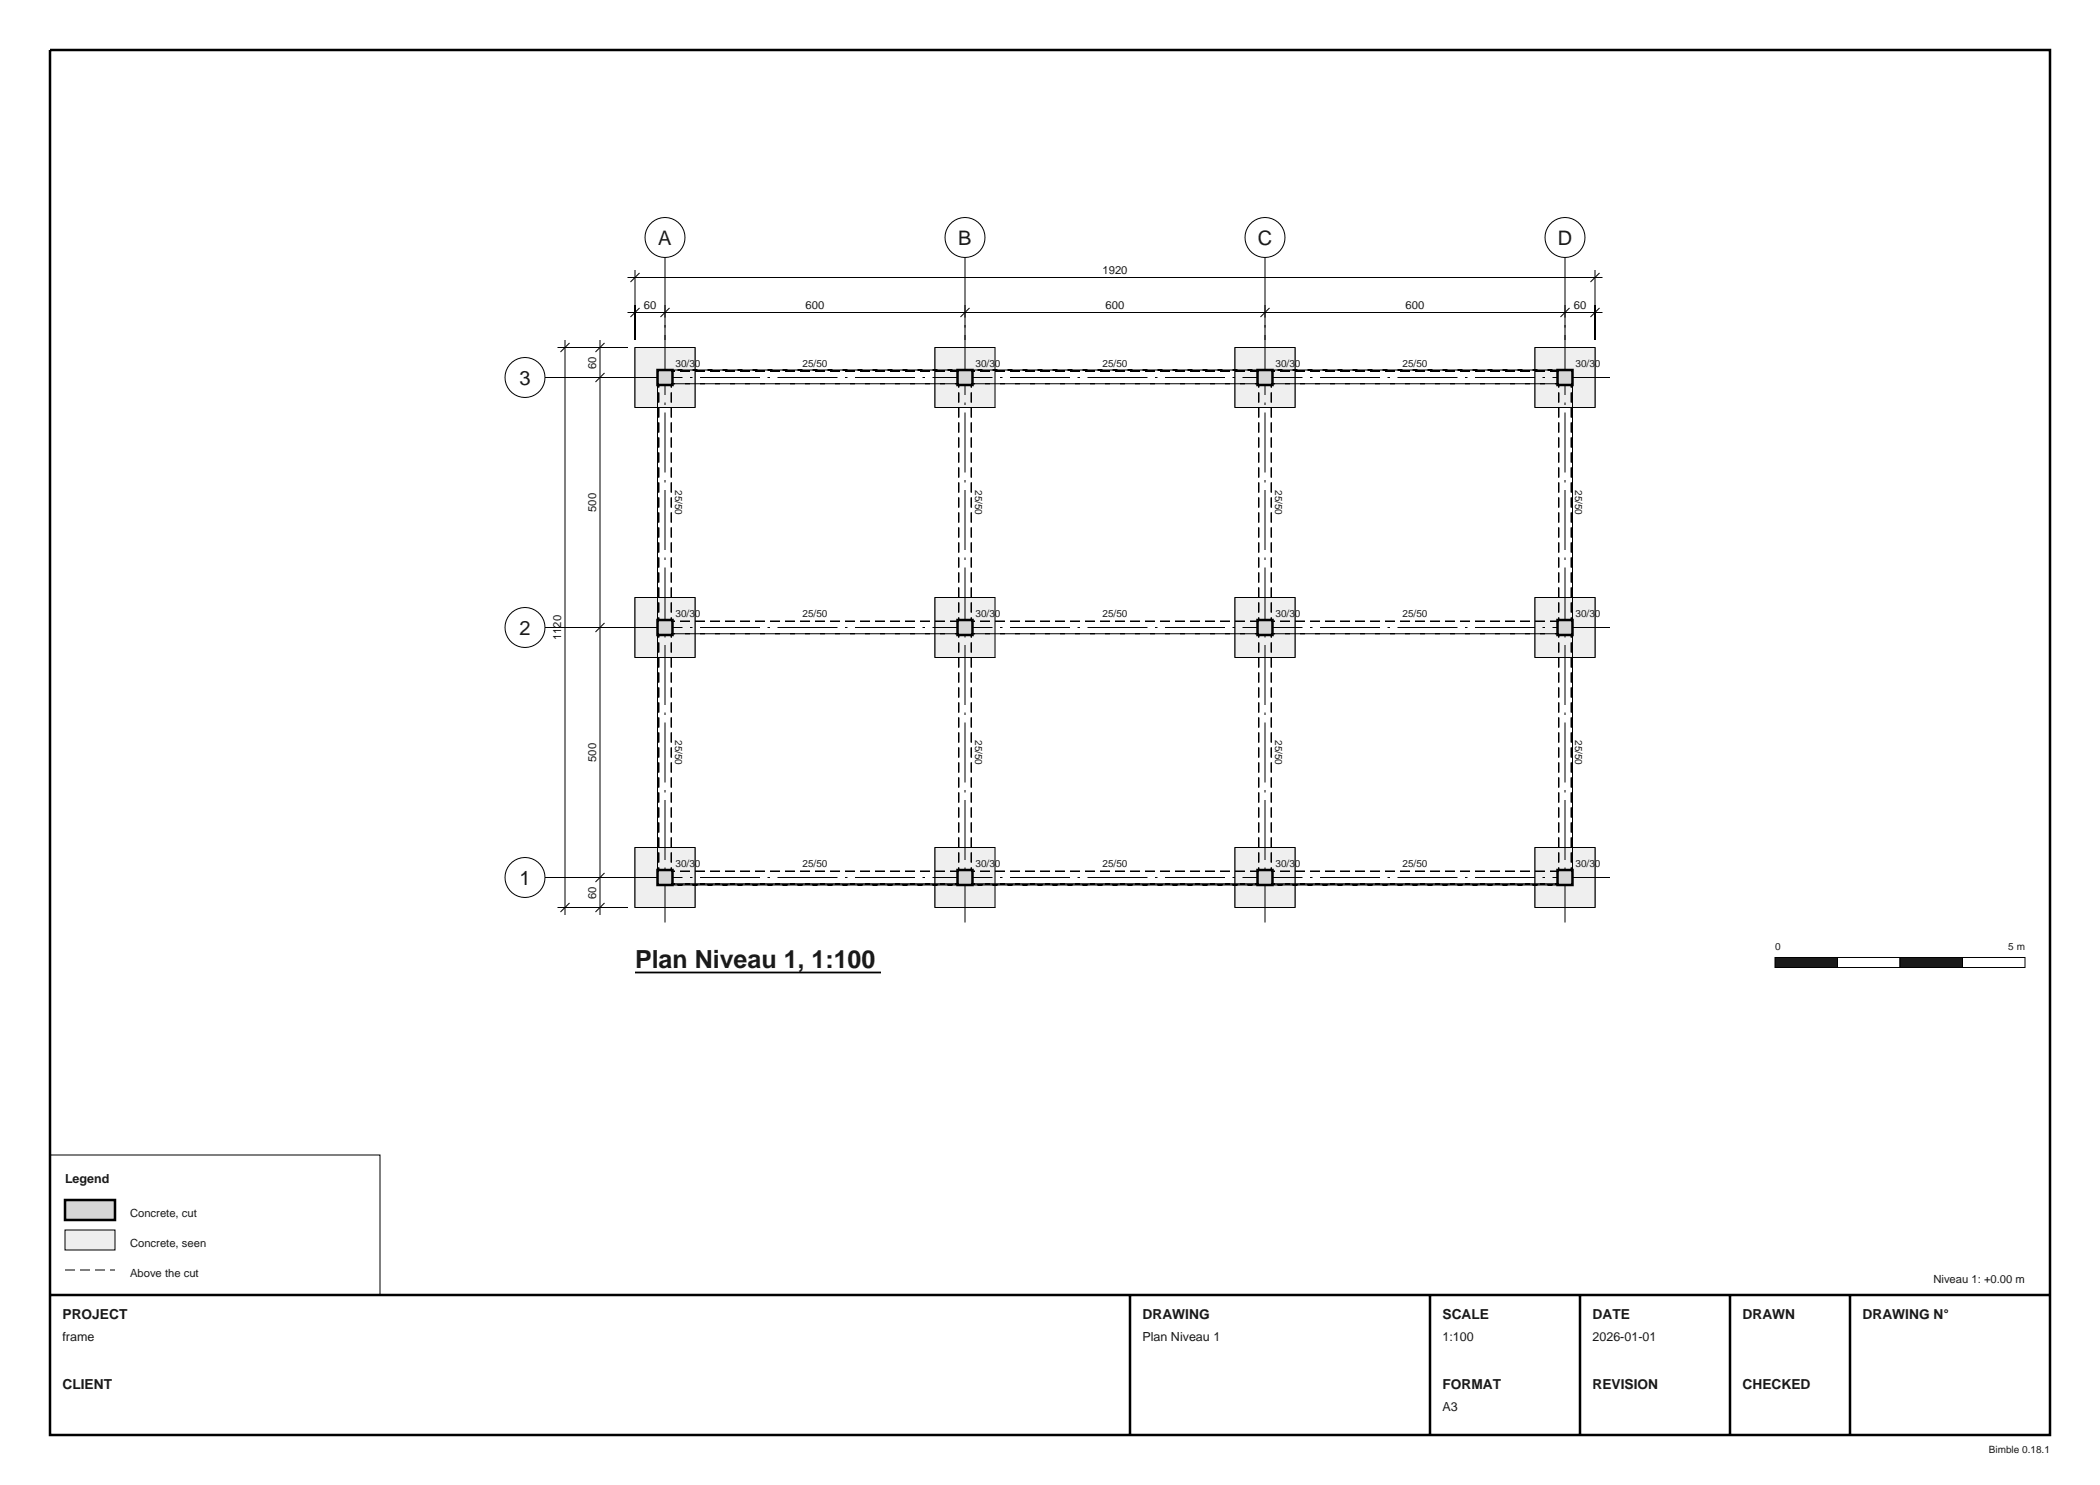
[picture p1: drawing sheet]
<svg xmlns="http://www.w3.org/2000/svg" width="420mm" height="297mm" viewBox="0 0 420 297" stroke-linecap="round" stroke-linejoin="round" font-family="sans-serif">
<path d="M307 69.5h12v12h-12z" fill="none" stroke="#000" stroke-width=".2"/>
<path d="M307 69.5h12v12h-12z" fill-rule="evenodd" fill="#efefed"/>
<path d="M247 69.5h12v12h-12zM307 69.5h12v12h-12z" fill="none" stroke="#000" stroke-width=".2"/>
<path d="M247 69.5h12v12h-12z" fill-rule="evenodd" fill="#efefed"/>
<path d="M247 69.5h12v12h-12zM247 119.5h12v12h-12z" fill="none" stroke="#000" stroke-width=".2"/>
<path d="M247 119.5h12v12h-12z" fill-rule="evenodd" fill="#efefed"/>
<path d="M127 69.5h12v12h-12zM247 119.5h12v12h-12z" fill="none" stroke="#000" stroke-width=".2"/>
<path d="M127 69.5h12v12h-12z" fill-rule="evenodd" fill="#efefed"/>
<path d="M127 69.5h12v12h-12zM307 169.5h12v12h-12z" fill="none" stroke="#000" stroke-width=".2"/>
<path d="M307 169.5h12v12h-12z" fill-rule="evenodd" fill="#efefed"/>
<path d="M127 119.5h12v12h-12zM307 169.5h12v12h-12z" fill="none" stroke="#000" stroke-width=".2"/>
<path d="M127 119.5h12v12h-12z" fill-rule="evenodd" fill="#efefed"/>
<path d="M127 119.5h12v12h-12zM187 169.5h12v12h-12z" fill="none" stroke="#000" stroke-width=".2"/>
<path d="M187 169.5h12v12h-12z" fill-rule="evenodd" fill="#efefed"/>
<path d="M187 69.5h12v12h-12zM187 169.5h12v12h-12z" fill="none" stroke="#000" stroke-width=".2"/>
<path d="M187 69.5h12v12h-12z" fill-rule="evenodd" fill="#efefed"/>
<path d="M187 69.5h12v12h-12zM187 119.5h12v12h-12z" fill="none" stroke="#000" stroke-width=".2"/>
<path d="M187 119.5h12v12h-12z" fill-rule="evenodd" fill="#efefed"/>
<path d="M187 119.5h12v12h-12zM307 119.5h12v12h-12z" fill="none" stroke="#000" stroke-width=".2"/>
<path d="M307 119.5h12v12h-12z" fill-rule="evenodd" fill="#efefed"/>
<path d="M307 119.5h12v12h-12zM247 169.5h12v12h-12z" fill="none" stroke="#000" stroke-width=".2"/>
<path d="M247 169.5h12v12h-12z" fill-rule="evenodd" fill="#efefed"/>
<path d="M127 169.5h12v12h-12zM247 169.5h12v12h-12z" fill="none" stroke="#000" stroke-width=".2"/>
<path d="M127 169.5h12v12h-12z" fill-rule="evenodd" fill="#efefed"/>
<path d="M127 169.5h12v12h-12z" fill="none" stroke="#000" stroke-width=".2"/>
<g fill="none" stroke="#000" stroke-width=".2" stroke-dasharray="2 1" stroke-linecap="butt">
<path d="M131.5 74h183M131.5 74v103M131.5 77h3M131.5 74v3M131.8 75.5h2.5M133 76.8h60M133 76.8v-2.5M133 74.3v2.5M133 74.3h60M134.3 75.5v50M134.3 75.5h-2.5M134.5 77v-3"/>
<path d="M134.5 74h-3M191.5 77h3M191.5 74v3M191.8 75.5h2.5M193 76.8h-60M193 76.8v-2.5M193 74.3v2.5M193 76.8h60M193 74.3h60M194.3 75.5v50M194.3 75.5h-2.5M194.5 77v-3"/>
<path d="M194.5 74h-3M251.5 77h3M251.5 74v3M251.8 75.5h2.5M253 76.8h60M253 76.8v-2.5M253 74.3v2.5M253 74.3h60M253 76.8h-60M254.3 75.5v50M254.3 75.5h-2.5M254.5 77v-3"/>
<path d="M254.5 74h-3M311.5 77h3M311.5 74v3M311.8 75.5h2.5M313 76.8h-60M313 76.8v-2.5M313 74.3v2.5M314.3 75.5v50M314.3 75.5h-2.5M314.5 77v-3M314.5 74h-3M314.5 74v103"/>
<path d="M314.5 74h-183M131.5 127h3M131.5 124v3M131.8 125.5h2.5M131.8 125.5v-50M133 126.8h60M133 126.8v-2.5M133 124.3v2.5M133 124.3h60M134.3 125.5v-50M134.3 125.5h-2.5M134.3 125.5v50"/>
<path d="M134.5 127v-3M134.5 124h-3M191.5 127h3M191.5 124v3M191.8 125.5h2.5M191.8 125.5v-50M193 126.8h-60M193 126.8v-2.5M193 124.3v2.5M193 126.8h60M193 124.3h60M194.3 125.5v50"/>
<path d="M194.3 125.5h-2.5M194.3 125.5v-50M194.5 127v-3M194.5 124h-3M251.5 127h3M251.5 124v3M251.8 125.5h2.5M251.8 125.5v-50M253 126.8h60M253 126.8v-2.5M253 124.3v2.5M253 124.3h60"/>
<path d="M253 126.8h-60M254.3 125.5v50M254.3 125.5h-2.5M254.3 125.5v-50M254.5 127v-3M254.5 124h-3M311.5 127h3M311.5 124v3M311.8 125.5h2.5M311.8 125.5v-50M313 126.8h-60M313 126.8v-2.5"/>
<path d="M313 124.3v2.5M314.3 125.5v-50M314.3 125.5h-2.5M314.3 125.5v50M314.5 127v-3M314.5 124h-3M131.5 177v-103M131.5 177h183M131.5 177h3M131.5 174v3M131.8 175.5h2.5M131.8 175.5v-50"/>
<path d="M133 176.8h60M133 176.8v-2.5M133 174.3v2.5M133 174.3h60M134.3 175.5v-50M134.3 175.5h-2.5M134.5 177v-3M134.5 174h-3M191.5 177h3M191.5 174v3M191.8 175.5h2.5M191.8 175.5v-50"/>
<path d="M193 176.8h60M193 176.8v-2.5M193 174.3v2.5M193 174.3h60M193 176.8h-60M194.3 175.5v-50M194.3 175.5h-2.5M194.5 177v-3M194.5 174h-3M251.5 177h3M251.5 174v3M251.8 175.5h2.5"/>
<path d="M251.8 175.5v-50M253 176.8h-60M253 176.8v-2.5M253 174.3v2.5M253 176.8h60M253 174.3h60M254.3 175.5v-50M254.3 175.5h-2.5M254.5 177v-3M254.5 174h-3M311.5 177h3M311.5 174v3"/>
<path d="M311.8 175.5h2.5M311.8 175.5v-50M313 176.8h-60M313 176.8v-2.5M313 174.3v2.5M314.3 175.5v-50M314.3 175.5h-2.5M314.5 177h-183M314.5 177v-103M314.5 177v-3M314.5 174h-3"/>
</g>
<path d="M133 51.5v133M193 51.5v133M253 51.5v133M313 51.5v133M109 75.5h213M109 125.5h213M109 175.5h213" fill="none" stroke="#000" stroke-width=".2" stroke-dasharray="12 1.5 .5 1.5" stroke-linecap="butt"/>
<g fill="#d6d6d2">
<path d="M251.5 174h3v3h-3z" fill-rule="evenodd"/>
<path d="M311.5 74h3v3h-3z" fill-rule="evenodd"/>
<path d="M131.5 124h3v3h-3z" fill-rule="evenodd"/>
<path d="M191.5 124h3v3h-3z" fill-rule="evenodd"/>
<path d="M191.5 74h3v3h-3z" fill-rule="evenodd"/>
<path d="M251.5 74h3v3h-3z" fill-rule="evenodd"/>
<path d="M311.5 174h3v3h-3z" fill-rule="evenodd"/>
<path d="M191.5 174h3v3h-3z" fill-rule="evenodd"/>
<path d="M131.5 174h3v3h-3z" fill-rule="evenodd"/>
<path d="M251.5 124h3v3h-3z" fill-rule="evenodd"/>
<path d="M311.5 124h3v3h-3z" fill-rule="evenodd"/>
<path d="M131.5 74h3v3h-3z" fill-rule="evenodd"/>
</g>
<path d="M131.5 74h3v3h-3zM191.5 74h3v3h-3zM251.5 74h3v3h-3zM311.5 74h3v3h-3zM131.5 124h3v3h-3zM191.5 124h3v3h-3zM251.5 124h3v3h-3zM311.5 124h3v3h-3zM131.5 174h3v3h-3zM191.5 174h3v3h-3zM251.5 174h3v3h-3zM311.5 174h3v3h-3z" fill="none" stroke="#000" stroke-width=".5"/>
<circle cx="133" cy="47.5" r="4" fill="#fff"/>
<circle cx="133" cy="47.5" r="4" fill="none" stroke="#000" stroke-width=".2"/>
<circle cx="193" cy="47.5" r="4" fill="#fff"/>
<circle cx="193" cy="47.5" r="4" fill="none" stroke="#000" stroke-width=".2"/>
<circle cx="253" cy="47.5" r="4" fill="#fff"/>
<circle cx="253" cy="47.5" r="4" fill="none" stroke="#000" stroke-width=".2"/>
<circle cx="313" cy="47.5" r="4" fill="#fff"/>
<circle cx="313" cy="47.5" r="4" fill="none" stroke="#000" stroke-width=".2"/>
<circle cx="105" cy="175.5" r="4" fill="#fff"/>
<circle cx="105" cy="175.5" r="4" fill="none" stroke="#000" stroke-width=".2"/>
<circle cx="105" cy="125.5" r="4" fill="#fff"/>
<circle cx="105" cy="125.5" r="4" fill="none" stroke="#000" stroke-width=".2"/>
<circle cx="105" cy="75.5" r="4" fill="#fff"/>
<g fill="none" stroke="#000" stroke-width=".2">
<path d="M125.5 55.5h195M127 54v14M127.9 54.6l-1.8 1.8M319 54v14M319.9 54.6l-1.8 1.8M111.5 69.5h14M113 68v115M113.9 68.6l-1.8 1.8M118.5 75.5h7M120 68v115M120.9 68.6l-1.8 1.8M120.9 74.6l-1.8 1.8"/>
<path d="M125.5 62.5h195M127.9 61.6l-1.8 1.8M133 61v7M133.9 61.6l-1.8 1.8M193 61v7M193.9 61.6l-1.8 1.8M253 61v7M253.9 61.6l-1.8 1.8M313 61v7M313.9 61.6l-1.8 1.8M319.9 61.6l-1.8 1.8M118.5 125.5h7"/>
<path d="M120.9 124.6l-1.8 1.8M118.5 175.5h7M120.9 174.6l-1.8 1.8M111.5 181.5h14M113.9 180.6l-1.8 1.8M120.9 180.6l-1.8 1.8"/>
<circle cx="105" cy="75.5" r="4"/>
</g>
<path d="M127 194.5h49.2" fill="none" stroke="#000" stroke-width=".35"/>
<path d="M355 191.5h12.5v2h-12.5z" fill-rule="evenodd" fill="#1a1a1c"/>
<path d="M355 191.5h12.5v2h-12.5z" fill="none" stroke="#000" stroke-width=".2"/>
<path d="M367.5 191.5h12.5v2h-12.5z" fill-rule="evenodd" fill="#fff"/>
<path d="M367.5 191.5h12.5v2h-12.5z" fill="none" stroke="#000" stroke-width=".2"/>
<path d="M380 191.5h12.5v2h-12.5z" fill-rule="evenodd" fill="#1a1a1c"/>
<path d="M380 191.5h12.5v2h-12.5z" fill="none" stroke="#000" stroke-width=".2"/>
<path d="M392.5 191.5h12.5v2h-12.5z" fill-rule="evenodd" fill="#fff"/>
<path d="M392.5 191.5h12.5v2h-12.5zM10 231h66v28h-66" fill="none" stroke="#000" stroke-width=".2"/>
<path d="M13 240h10v4h-10z" fill-rule="evenodd" fill="#d6d6d2"/>
<path d="M13 240h10v4h-10z" fill="none" stroke="#000" stroke-width=".5"/>
<path d="M13 246h10v4h-10z" fill-rule="evenodd" fill="#efefed"/>
<path d="M13 246h10v4h-10z" fill="none" stroke="#000" stroke-width=".2"/>
<path d="M13 254h10" fill="none" stroke="#000" stroke-width=".2" stroke-dasharray="2 1" stroke-linecap="butt"/>
<path d="M10 10h400v277h-400zM10 259h400M226 259v28M286 259v28M316 259v28M346 259v28M370 259v28" fill="none" stroke="#000" stroke-width=".5"/>
<text font-size="5" fill="#1a1a1c" x="127" y="193.5">Plan Niveau 1, 1:100</text>
<g font-size="4" fill="#1a1a1c">
<text x="131.7" y="48.9">A</text>
<text x="191.7" y="48.9">B</text>
<text x="251.6" y="48.9">C</text>
<text x="311.6" y="48.9">D</text>
<text x="103.9" y="76.9">3</text>
<text x="103.9" y="126.9">2</text>
<text x="103.9" y="176.9">1</text>
</g>
<g font-size="2.8" fill="#1a1a1c">
<text x="12.5" y="263.8">PROJECT</text>
<text x="228.5" y="263.8">DRAWING</text>
<text x="288.5" y="263.8">SCALE</text>
<text x="318.5" y="263.8">DATE</text>
<text x="348.5" y="263.8">DRAWN</text>
<text x="372.5" y="263.8">DRAWING N°</text>
<text x="12.5" y="277.8">CLIENT</text>
<text x="288.5" y="277.8">FORMAT</text>
<text x="318.5" y="277.8">REVISION</text>
<text x="348.5" y="277.8">CHECKED</text>
</g>
<g font-size="2.5" fill="#1a1a1c">
<text x="13" y="236.5">Legend</text>
<text x="12.5" y="268.1">frame</text>
<text x="228.5" y="268.1">Plan Niveau 1</text>
<text x="288.5" y="268.1">1:100</text>
<text x="318.5" y="268.1">2026-01-01</text>
<text x="288.5" y="282.1">A3</text>
</g>
<g font-size="2.3" fill="#1a1a1c">
<text x="220.5" y="54.7">1920</text>
<text x="128.7" y="61.7">60</text>
<text x="161.1" y="61.7">600</text>
<text x="221.1" y="61.7">600</text>
<text x="281.1" y="61.7">600</text>
<text x="314.7" y="61.7">60</text>
<text x="119.2" y="73.8" transform="rotate(-90 119.2 73.8)">60</text>
<text x="119.2" y="102.4" transform="rotate(-90 119.2 102.4)">500</text>
<text x="112.2" y="128" transform="rotate(-90 112.2 128)">1120</text>
<text x="119.2" y="152.4" transform="rotate(-90 119.2 152.4)">500</text>
<text x="119.2" y="179.8" transform="rotate(-90 119.2 179.8)">60</text>
<text x="26" y="243.3">Concrete, cut</text>
<text x="26" y="249.3">Concrete, seen</text>
<text x="26" y="255.3">Above the cut</text>
<text x="386.7" y="256.5">Niveau 1: +0.00 m</text>
</g>
<g font-size="2" fill="#1a1a1c">
<text x="135.1" y="73.4">30/30</text>
<text x="160.5" y="73.4">25/50</text>
<text x="195.1" y="73.4">30/30</text>
<text x="220.5" y="73.4">25/50</text>
<text x="255.1" y="73.4">30/30</text>
<text x="280.5" y="73.4">25/50</text>
<text x="315.1" y="73.4">30/30</text>
<text x="135.1" y="98" transform="rotate(90 135.1 98)">25/50</text>
<text x="195.1" y="98" transform="rotate(90 195.1 98)">25/50</text>
<text x="255.1" y="98" transform="rotate(90 255.1 98)">25/50</text>
<text x="315" y="98" transform="rotate(90 315 98)">25/50</text>
<text x="135.1" y="123.4">30/30</text>
<text x="160.5" y="123.5">25/50</text>
<text x="195.1" y="123.4">30/30</text>
<text x="220.5" y="123.5">25/50</text>
<text x="255.1" y="123.4">30/30</text>
<text x="280.5" y="123.5">25/50</text>
<text x="315.1" y="123.4">30/30</text>
<text x="135.1" y="148" transform="rotate(90 135.1 148)">25/50</text>
<text x="195.1" y="148" transform="rotate(90 195.1 148)">25/50</text>
<text x="255.1" y="148" transform="rotate(90 255.1 148)">25/50</text>
<text x="315" y="148" transform="rotate(90 315 148)">25/50</text>
<text x="135.1" y="173.4">30/30</text>
<text x="160.5" y="173.5">25/50</text>
<text x="195.1" y="173.4">30/30</text>
<text x="220.5" y="173.5">25/50</text>
<text x="255.1" y="173.4">30/30</text>
<text x="280.5" y="173.5">25/50</text>
<text x="315.1" y="173.4">30/30</text>
<text x="355" y="190">0</text>
<text x="401.7" y="190">5 m</text>
<text x="397.8" y="290.5">Bimble 0.18.1</text>
</g>
</svg>
